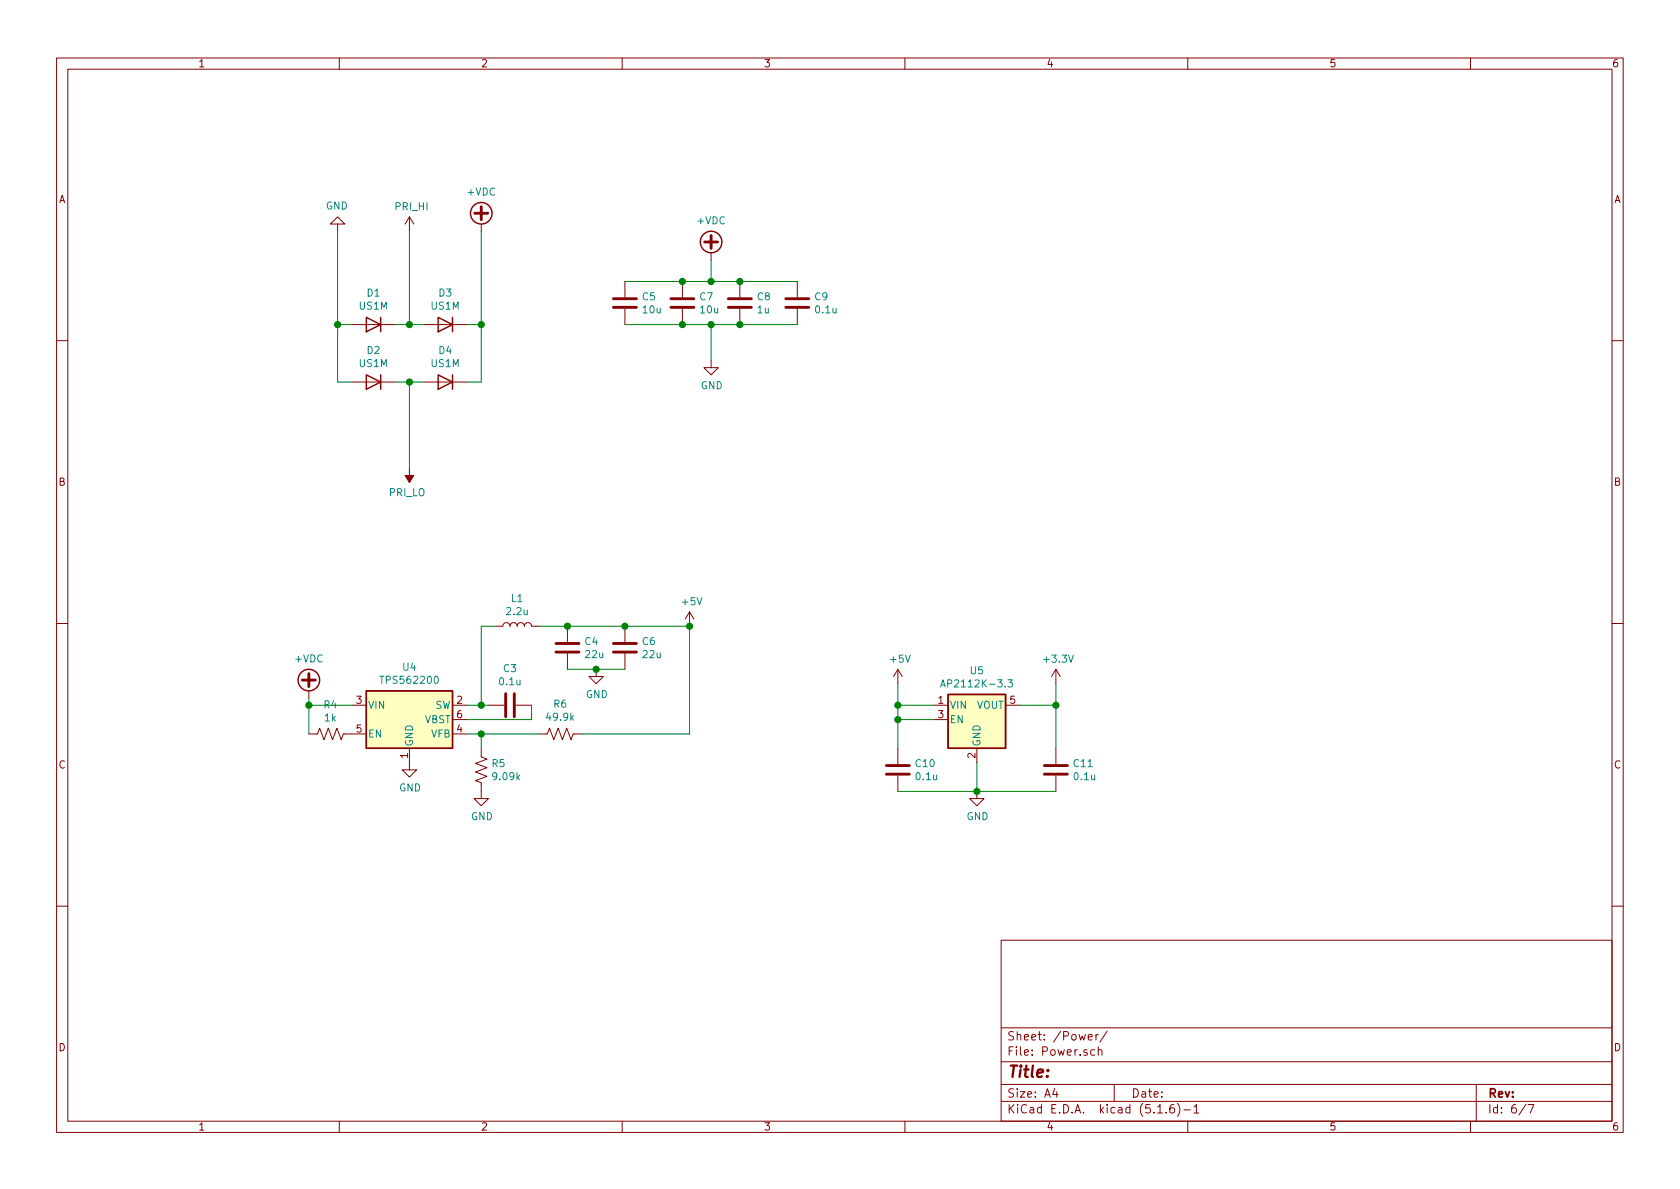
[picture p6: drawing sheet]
EESchema Schematic File Version 4
EELAYER 30 0
EELAYER END
$Descr A4 11693 8268
encoding utf-8
Sheet 6 7
Title ""
Date ""
Rev ""
Comp ""
Comment1 ""
Comment2 ""
Comment3 ""
Comment4 ""
$EndDescr
$Comp
L Diode:US1M D1
U 1 1
P 2600 2250
F 0 "D1" H 2600 2033 50  0000 C CNN
F 1 "US1M" H 2600 2124 50  0000 C CNN
F 2 "Diode_SMD:D_SMA" H 2600 2075 50  0001 C CNN
F 3 "https://www.diodes.com/assets/Datasheets/ds16008.pdf" H 2600 2250 50  0001 C CNN
	1    2600 2250
	-1   0    0    1   
$EndComp
$Comp
L Diode:US1M D3
U 1 1
P 3100 2250
F 0 "D3" H 3100 2033 50  0000 C CNN
F 1 "US1M" H 3100 2124 50  0000 C CNN
F 2 "Diode_SMD:D_SMA" H 3100 2075 50  0001 C CNN
F 3 "https://www.diodes.com/assets/Datasheets/ds16008.pdf" H 3100 2250 50  0001 C CNN
	1    3100 2250
	-1   0    0    1   
$EndComp
$Comp
L Diode:US1M D2
U 1 1
P 2600 2650
F 0 "D2" H 2600 2433 50  0000 C CNN
F 1 "US1M" H 2600 2524 50  0000 C CNN
F 2 "Diode_SMD:D_SMA" H 2600 2475 50  0001 C CNN
F 3 "https://www.diodes.com/assets/Datasheets/ds16008.pdf" H 2600 2650 50  0001 C CNN
	1    2600 2650
	-1   0    0    1   
$EndComp
$Comp
L Diode:US1M D4
U 1 1
P 3100 2650
F 0 "D4" H 3100 2433 50  0000 C CNN
F 1 "US1M" H 3100 2524 50  0000 C CNN
F 2 "Diode_SMD:D_SMA" H 3100 2475 50  0001 C CNN
F 3 "https://www.diodes.com/assets/Datasheets/ds16008.pdf" H 3100 2650 50  0001 C CNN
	1    3100 2650
	-1   0    0    1   
$EndComp
Wire Wire Line
	2750 2650 2850 2650
Wire Wire Line
	2750 2250 2850 2250
Wire Wire Line
	2450 2250 2350 2250
Wire Wire Line
	2350 2250 2350 2650
Wire Wire Line
	2350 2650 2450 2650
Wire Wire Line
	3350 2250 3350 2650
Wire Wire Line
	3350 2650 3250 2650
Wire Wire Line
	3250 2250 3350 2250
Wire Wire Line
	2850 2250 2850 1600
Connection ~ 2850 2250
Wire Wire Line
	2850 2250 2950 2250
Wire Wire Line
	2350 2250 2350 1600
Connection ~ 2350 2250
Wire Wire Line
	3350 2250 3350 1600
Connection ~ 3350 2250
Wire Wire Line
	2850 2650 2850 3250
Connection ~ 2850 2650
Wire Wire Line
	2850 2650 2950 2650
$Comp
L power:GND #PWR0121
U 1 1
P 2350 1600
F 0 "#PWR0121" H 2350 1350 50  0001 C CNN
F 1 "GND" H 2355 1427 50  0000 C CNN
F 2 "" H 2350 1600 50  0001 C CNN
F 3 "" H 2350 1600 50  0001 C CNN
	1    2350 1600
	-1   0    0    1   
$EndComp
$Comp
L power:PRI_HI #PWR0122
U 1 1
P 2850 1600
F 0 "#PWR0122" H 2850 1450 50  0001 C CNN
F 1 "PRI_HI" H 2865 1773 50  0000 C CNN
F 2 "" H 2850 1600 50  0001 C CNN
F 3 "" H 2850 1600 50  0001 C CNN
	1    2850 1600
	1    0    0    -1  
$EndComp
$Comp
L power:PRI_LO #PWR0123
U 1 1
P 2850 3250
F 0 "#PWR0123" H 2850 3100 50  0001 C CNN
F 1 "PRI_LO" H 2865 3423 50  0000 C CNN
F 2 "" H 2850 3250 50  0001 C CNN
F 3 "" H 2850 3250 50  0001 C CNN
	1    2850 3250
	-1   0    0    1   
$EndComp
$Comp
L power:+VDC #PWR0124
U 1 1
P 3350 1600
F 0 "#PWR0124" H 3350 1500 50  0001 C CNN
F 1 "+VDC" H 3350 1875 50  0000 C CNN
F 2 "" H 3350 1600 50  0001 C CNN
F 3 "" H 3350 1600 50  0001 C CNN
	1    3350 1600
	1    0    0    -1  
$EndComp
$Comp
L power:+VDC #PWR0125
U 1 1
P 4950 1800
F 0 "#PWR0125" H 4950 1700 50  0001 C CNN
F 1 "+VDC" H 4950 2075 50  0000 C CNN
F 2 "" H 4950 1800 50  0001 C CNN
F 3 "" H 4950 1800 50  0001 C CNN
	1    4950 1800
	1    0    0    -1  
$EndComp
$Comp
L Device:C C5
U 1 1
P 4350 2100
F 0 "C5" H 4465 2146 50  0000 L CNN
F 1 "10u" H 4465 2055 50  0000 L CNN
F 2 "Capacitor_SMD:C_0603_1608Metric_Pad1.05x0.95mm_HandSolder" H 4388 1950 50  0001 C CNN
F 3 "~" H 4350 2100 50  0001 C CNN
	1    4350 2100
	1    0    0    -1  
$EndComp
$Comp
L Device:C C7
U 1 1
P 4750 2100
F 0 "C7" H 4865 2146 50  0000 L CNN
F 1 "10u" H 4865 2055 50  0000 L CNN
F 2 "Capacitor_SMD:C_0603_1608Metric_Pad1.05x0.95mm_HandSolder" H 4788 1950 50  0001 C CNN
F 3 "~" H 4750 2100 50  0001 C CNN
	1    4750 2100
	1    0    0    -1  
$EndComp
$Comp
L Device:C C8
U 1 1
P 5150 2100
F 0 "C8" H 5265 2146 50  0000 L CNN
F 1 "1u" H 5265 2055 50  0000 L CNN
F 2 "Capacitor_SMD:C_0603_1608Metric_Pad1.05x0.95mm_HandSolder" H 5188 1950 50  0001 C CNN
F 3 "~" H 5150 2100 50  0001 C CNN
	1    5150 2100
	1    0    0    -1  
$EndComp
$Comp
L Device:C C9
U 1 1
P 5550 2100
F 0 "C9" H 5665 2146 50  0000 L CNN
F 1 "0.1u" H 5665 2055 50  0000 L CNN
F 2 "Capacitor_SMD:C_0603_1608Metric_Pad1.05x0.95mm_HandSolder" H 5588 1950 50  0001 C CNN
F 3 "~" H 5550 2100 50  0001 C CNN
	1    5550 2100
	1    0    0    -1  
$EndComp
Wire Wire Line
	4350 1950 4750 1950
Wire Wire Line
	4750 1950 4950 1950
Connection ~ 4750 1950
Wire Wire Line
	5150 1950 5550 1950
Connection ~ 5150 1950
Wire Wire Line
	4350 2250 4750 2250
Wire Wire Line
	4750 2250 4950 2250
Connection ~ 4750 2250
Wire Wire Line
	5150 2250 5550 2250
Connection ~ 5150 2250
Wire Wire Line
	4950 1800 4950 1950
Connection ~ 4950 1950
Wire Wire Line
	4950 1950 5150 1950
$Comp
L power:GND #PWR0126
U 1 1
P 4950 2500
F 0 "#PWR0126" H 4950 2250 50  0001 C CNN
F 1 "GND" H 4955 2327 50  0000 C CNN
F 2 "" H 4950 2500 50  0001 C CNN
F 3 "" H 4950 2500 50  0001 C CNN
	1    4950 2500
	1    0    0    -1  
$EndComp
Wire Wire Line
	4950 2500 4950 2250
Connection ~ 4950 2250
Wire Wire Line
	4950 2250 5150 2250
$Comp
L Regulator_Switching:TPS562200 U4
U 1 1
P 2850 5000
F 0 "U4" H 2850 5367 50  0000 C CNN
F 1 "TPS562200" H 2850 5276 50  0000 C CNN
F 2 "Package_TO_SOT_SMD:SOT-23-6" H 2900 4750 50  0001 L CNN
F 3 "http://www.ti.com/lit/ds/symlink/tps563200.pdf" H 2850 5000 50  0001 C CNN
	1    2850 5000
	1    0    0    -1  
$EndComp
$Comp
L power:+VDC #PWR0127
U 1 1
P 2150 4850
F 0 "#PWR0127" H 2150 4750 50  0001 C CNN
F 1 "+VDC" H 2150 5125 50  0000 C CNN
F 2 "" H 2150 4850 50  0001 C CNN
F 3 "" H 2150 4850 50  0001 C CNN
	1    2150 4850
	1    0    0    -1  
$EndComp
Wire Wire Line
	2150 4850 2150 4900
Wire Wire Line
	2150 4900 2450 4900
$Comp
L Device:L L1
U 1 1
P 3600 4350
F 0 "L1" V 3790 4350 50  0000 C CNN
F 1 "2.2u" V 3699 4350 50  0000 C CNN
F 2 "Inductor_SMD:L_Taiyo-Yuden_NR-40xx_HandSoldering" H 3600 4350 50  0001 C CNN
F 3 "~" H 3600 4350 50  0001 C CNN
	1    3600 4350
	0    -1   -1   0   
$EndComp
$Comp
L Device:C C3
U 1 1
P 3550 4900
F 0 "C3" V 3802 4900 50  0000 C CNN
F 1 "0.1u" V 3711 4900 50  0000 C CNN
F 2 "Capacitor_SMD:C_0603_1608Metric_Pad1.05x0.95mm_HandSolder" H 3588 4750 50  0001 C CNN
F 3 "~" H 3550 4900 50  0001 C CNN
	1    3550 4900
	0    -1   -1   0   
$EndComp
Wire Wire Line
	3250 4900 3350 4900
Wire Wire Line
	3250 5000 3700 5000
Wire Wire Line
	3700 5000 3700 4900
Wire Wire Line
	3350 4900 3350 4350
Connection ~ 3350 4900
Wire Wire Line
	3350 4900 3400 4900
Wire Wire Line
	3350 4350 3450 4350
$Comp
L Device:C C4
U 1 1
P 3950 4500
F 0 "C4" H 4065 4546 50  0000 L CNN
F 1 "22u" H 4065 4455 50  0000 L CNN
F 2 "Capacitor_SMD:C_0603_1608Metric_Pad1.05x0.95mm_HandSolder" H 3988 4350 50  0001 C CNN
F 3 "~" H 3950 4500 50  0001 C CNN
	1    3950 4500
	1    0    0    -1  
$EndComp
$Comp
L Device:C C6
U 1 1
P 4350 4500
F 0 "C6" H 4465 4546 50  0000 L CNN
F 1 "22u" H 4465 4455 50  0000 L CNN
F 2 "Capacitor_SMD:C_0603_1608Metric_Pad1.05x0.95mm_HandSolder" H 4388 4350 50  0001 C CNN
F 3 "~" H 4350 4500 50  0001 C CNN
	1    4350 4500
	1    0    0    -1  
$EndComp
Wire Wire Line
	3750 4350 3950 4350
Wire Wire Line
	3950 4350 4350 4350
Connection ~ 3950 4350
Wire Wire Line
	3950 4650 4150 4650
Wire Wire Line
	4350 4350 4800 4350
Connection ~ 4350 4350
$Comp
L power:GND #PWR0128
U 1 1
P 2850 5300
F 0 "#PWR0128" H 2850 5050 50  0001 C CNN
F 1 "GND" H 2855 5127 50  0000 C CNN
F 2 "" H 2850 5300 50  0001 C CNN
F 3 "" H 2850 5300 50  0001 C CNN
	1    2850 5300
	1    0    0    -1  
$EndComp
$Comp
L power:GND #PWR0129
U 1 1
P 4150 4650
F 0 "#PWR0129" H 4150 4400 50  0001 C CNN
F 1 "GND" H 4155 4477 50  0000 C CNN
F 2 "" H 4150 4650 50  0001 C CNN
F 3 "" H 4150 4650 50  0001 C CNN
	1    4150 4650
	1    0    0    -1  
$EndComp
Connection ~ 4150 4650
Wire Wire Line
	4150 4650 4350 4650
$Comp
L Device:R_US R6
U 1 1
P 3900 5100
F 0 "R6" V 4105 5100 50  0000 C CNN
F 1 "49.9k" V 4014 5100 50  0000 C CNN
F 2 "Resistor_SMD:R_0603_1608Metric_Pad1.05x0.95mm_HandSolder" V 3940 5090 50  0001 C CNN
F 3 "~" H 3900 5100 50  0001 C CNN
	1    3900 5100
	0    -1   -1   0   
$EndComp
Wire Wire Line
	3750 5100 3350 5100
$Comp
L Device:R_US R5
U 1 1
P 3350 5350
F 0 "R5" H 3418 5396 50  0000 L CNN
F 1 "9.09k" H 3418 5305 50  0000 L CNN
F 2 "Resistor_SMD:R_0603_1608Metric_Pad1.05x0.95mm_HandSolder" V 3390 5340 50  0001 C CNN
F 3 "~" H 3350 5350 50  0001 C CNN
	1    3350 5350
	1    0    0    -1  
$EndComp
Wire Wire Line
	3350 5200 3350 5100
Connection ~ 3350 5100
Wire Wire Line
	3350 5100 3250 5100
$Comp
L power:GND #PWR0130
U 1 1
P 3350 5500
F 0 "#PWR0130" H 3350 5250 50  0001 C CNN
F 1 "GND" H 3355 5327 50  0000 C CNN
F 2 "" H 3350 5500 50  0001 C CNN
F 3 "" H 3350 5500 50  0001 C CNN
	1    3350 5500
	1    0    0    -1  
$EndComp
Wire Wire Line
	4800 4350 4800 5100
Wire Wire Line
	4800 5100 4050 5100
$Comp
L power:+5V #PWR0131
U 1 1
P 4800 4350
F 0 "#PWR0131" H 4800 4200 50  0001 C CNN
F 1 "+5V" H 4815 4523 50  0000 C CNN
F 2 "" H 4800 4350 50  0001 C CNN
F 3 "" H 4800 4350 50  0001 C CNN
	1    4800 4350
	1    0    0    -1  
$EndComp
Connection ~ 4800 4350
$Comp
L Regulator_Linear:AP2112K-3.3 U5
U 1 1
P 6800 5000
F 0 "U5" H 6800 5342 50  0000 C CNN
F 1 "AP2112K-3.3" H 6800 5251 50  0000 C CNN
F 2 "Package_TO_SOT_SMD:SOT-23-5" H 6800 5325 50  0001 C CNN
F 3 "https://www.diodes.com/assets/Datasheets/AP2112.pdf" H 6800 5100 50  0001 C CNN
	1    6800 5000
	1    0    0    -1  
$EndComp
$Comp
L Device:C C10
U 1 1
P 6250 5350
F 0 "C10" H 6365 5396 50  0000 L CNN
F 1 "0.1u" H 6365 5305 50  0000 L CNN
F 2 "Capacitor_SMD:C_0603_1608Metric_Pad1.05x0.95mm_HandSolder" H 6288 5200 50  0001 C CNN
F 3 "~" H 6250 5350 50  0001 C CNN
	1    6250 5350
	1    0    0    -1  
$EndComp
$Comp
L Device:C C11
U 1 1
P 7350 5350
F 0 "C11" H 7465 5396 50  0000 L CNN
F 1 "0.1u" H 7465 5305 50  0000 L CNN
F 2 "Capacitor_SMD:C_0603_1608Metric_Pad1.05x0.95mm_HandSolder" H 7388 5200 50  0001 C CNN
F 3 "~" H 7350 5350 50  0001 C CNN
	1    7350 5350
	1    0    0    -1  
$EndComp
Wire Wire Line
	6250 5500 6800 5500
Wire Wire Line
	6800 5500 6800 5300
Wire Wire Line
	6800 5500 7350 5500
Connection ~ 6800 5500
Wire Wire Line
	6500 4900 6250 4900
Wire Wire Line
	6250 4900 6250 5000
Wire Wire Line
	7100 4900 7350 4900
Wire Wire Line
	7350 4900 7350 5200
Wire Wire Line
	6500 5000 6250 5000
Connection ~ 6250 5000
Wire Wire Line
	6250 5000 6250 5200
$Comp
L power:GND #PWR0132
U 1 1
P 6800 5500
F 0 "#PWR0132" H 6800 5250 50  0001 C CNN
F 1 "GND" H 6805 5327 50  0000 C CNN
F 2 "" H 6800 5500 50  0001 C CNN
F 3 "" H 6800 5500 50  0001 C CNN
	1    6800 5500
	1    0    0    -1  
$EndComp
$Comp
L power:+5V #PWR0133
U 1 1
P 6250 4750
F 0 "#PWR0133" H 6250 4600 50  0001 C CNN
F 1 "+5V" H 6265 4923 50  0000 C CNN
F 2 "" H 6250 4750 50  0001 C CNN
F 3 "" H 6250 4750 50  0001 C CNN
	1    6250 4750
	1    0    0    -1  
$EndComp
Wire Wire Line
	6250 4750 6250 4900
Connection ~ 6250 4900
$Comp
L power:+3.3V #PWR0134
U 1 1
P 7350 4750
F 0 "#PWR0134" H 7350 4600 50  0001 C CNN
F 1 "+3.3V" H 7365 4923 50  0000 C CNN
F 2 "" H 7350 4750 50  0001 C CNN
F 3 "" H 7350 4750 50  0001 C CNN
	1    7350 4750
	1    0    0    -1  
$EndComp
Wire Wire Line
	7350 4750 7350 4900
Connection ~ 7350 4900
$Comp
L Device:R_US R4
U 1 1
P 2300 5100
F 0 "R4" V 2095 5100 50  0000 C CNN
F 1 "1k" V 2186 5100 50  0000 C CNN
F 2 "Resistor_SMD:R_0603_1608Metric_Pad1.05x0.95mm_HandSolder" V 2340 5090 50  0001 C CNN
F 3 "~" H 2300 5100 50  0001 C CNN
	1    2300 5100
	0    1    1    0   
$EndComp
Wire Wire Line
	2150 4900 2150 5100
Connection ~ 2150 4900
$EndSCHEMATC
